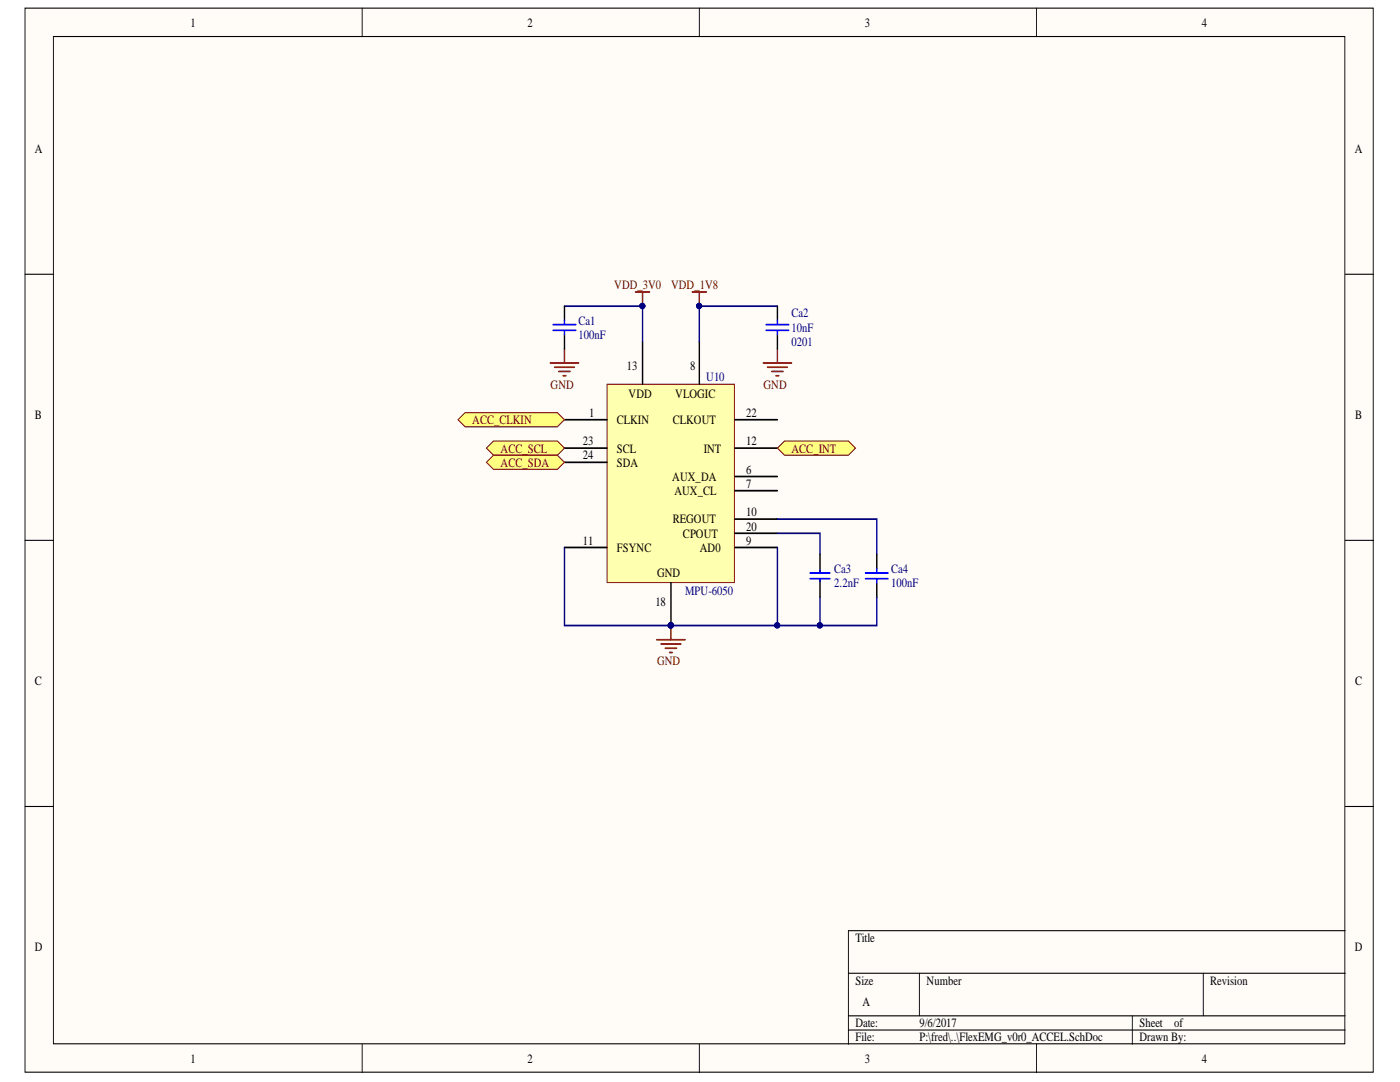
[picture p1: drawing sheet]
<svg xmlns="http://www.w3.org/2000/svg" width="279mm" height="216mm" viewBox="0 0 279 216" stroke-linecap="round" stroke-linejoin="round" font-family="sans-serif">
<g fill="#fffcf8" stroke="#000" stroke-width=".2">
<path d="M5 1.6h269.1v212.3h-269.1z"/>
<path d="M10.7 7.3h257.7v201h-257.7z"/>
</g>
<g fill="none" stroke="#000" stroke-width=".2">
<path d="M72.3 1.6v5.7M139.6 1.6v5.7M206.9 1.6v5.7M5 54.7h5.7M268.5 54.7h5.6M5 107.8h5.7M268.5 107.8h5.6M5 160.9h5.7M268.5 160.9h5.6M169.3 194.2h99.2M183.5 194.2v8.5M240.1 194.2v8.5"/>
<path d="M268.5 185.7h-99.2v22.7M72.3 208.4v5.6M139.6 208.4v5.6M169.3 202.7h99.2M169.3 205.5h99.2M206.9 208.4v5.6M226 202.7v5.7"/>
</g>
<path d="M121.2 76.7h25.4v39.5h-25.4z" fill="#ffffb0" stroke="#800000" stroke-width=".2"/>
<g fill="none" stroke="#000" stroke-width=".31">
<path d="M128.2 68.2v8.5M139.6 68.2v8.5M112.7 92.2h8.5M112.7 89.4h8.5M112.7 83.8h8.5M146.6 89.4h8.5M146.6 83.8h8.5M146.6 97.9h8.5M146.6 95.1h8.5M112.7 109.2h8.5M133.9 116.3v8.5M146.6 109.2h8.5"/>
<path d="M146.6 103.6h8.5M146.6 106.4h8.5"/>
</g>
<g fill="#000080" stroke="#000080" stroke-width=".2">
<circle cx="133.9" cy="124.8" r=".52"/>
<circle cx="139.5" cy="61.1" r=".52"/>
<circle cx="128.2" cy="61.1" r=".52"/>
<circle cx="155.1" cy="124.8" r=".52"/>
<circle cx="163.6" cy="124.8" r=".52"/>
</g>
<g fill="none" stroke="#800000" stroke-width=".31">
<path d="M126.8 58.3h2.9M128.2 58.3v2.8M138.2 58.3h2.8M139.6 58.3v2.8M109.8 72.4h5.7M110.7 73.3h3.9M111.5 74.1h2.3M112.4 75h.5M112.7 69.6v2.8M152.3 72.4h5.7M153.2 73.3h3.9M154 74.1h2.3"/>
<path d="M154.9 75h.5M155.1 69.6v2.8M131.1 127.6h5.6M131.9 128.5h4M132.8 129.3h2.2M133.6 130.2h.6M133.9 124.8v2.8"/>
</g>
<path d="M112.7 61.1h15.5v7.1M155.1 61.1h-15.5v7.1M112.7 109.2v15.6h42.4M155.1 103.6h19.9v7.1M155.1 106.4h8.5v4.3M163.6 119.2v5.6" fill="none" stroke="#000080" stroke-width=".31"/>
<g fill="#ffff80" stroke="#800000" stroke-width=".2">
<path d="M91.4 83.8l1.4-1.5h18.4l1.5 1.5-1.5 1.4h-18.4z" fill-rule="evenodd"/>
<path d="M97.1 89.4l1.4-1.4h12.7l1.5 1.4-1.5 1.4h-12.7z" fill-rule="evenodd"/>
<path d="M97.1 92.2l1.4-1.4h12.7l1.5 1.4-1.5 1.5h-12.7z" fill-rule="evenodd"/>
<path d="M155.1 89.4l1.5-1.4h12.7l1.4 1.4-1.4 1.4h-12.7z" fill-rule="evenodd"/>
</g>
<path d="M112.7 61.1v2.8M112.7 66.8v2.8M155.1 61.1v2.8M155.1 66.8v2.8M163.6 110.7v3.6M163.6 115.5v3.7M175 110.7v2.8M175 116.3v2.9" fill="none" stroke="#000" stroke-width=".31"/>
<g fill="none" stroke="#00f" stroke-width=".31">
<path d="M110.4 64.8h4.5M110.4 65.9h4.5M112.7 63.9v.9M112.7 65.9v.9M152.9 64.8h4.5M152.9 65.9h4.5M155.1 63.9v.9M155.1 65.9v.9M161.7 114.3h3.9M161.7 115.5h3.9M163.6 113.8v.5M163.6 115.5v.5"/>
<path d="M172.7 114.3h4.5M172.7 115.5h4.5M175 113.5v.8M175 115.5v.8"/>
</g>
<path d="M155.1 109.2v15.6h19.9v-5.6" fill="none" stroke="#000080" stroke-width=".31"/>
<g fill="#000080" stroke="#000080" stroke-width=".2">
<circle cx="163.6" cy="124.8" r=".52"/>
<circle cx="155.1" cy="124.8" r=".52"/>
</g>
<g font-size="2.5">
<text x="38" y="5.3">1</text>
<text x="105.2" y="5.3">2</text>
<text x="172.6" y="5.3">3</text>
<text x="239.8" y="5.3">4</text>
<text x="6.9" y="30.4">A</text>
<text x="270.4" y="30.4">A</text>
<text x="125.1" y="73.8">13</text>
<text x="137.7" y="73.8">8</text>
<text x="6.9" y="83.5">B</text>
<text x="117.6" y="83.2">1</text>
<text x="125.5" y="79.5">VDD</text>
<text x="134.8" y="79.5">VLOGIC</text>
<text x="148.9" y="83.2">22</text>
<text x="270.5" y="83.5">B</text>
<text x="116.3" y="88.9">23</text>
<text x="123.1" y="84.6">CLKIN</text>
<text x="134.3" y="84.6">CLKOUT</text>
<text x="148.9" y="88.9">12</text>
<text x="116.3" y="91.7">24</text>
<text x="123.1" y="93.1">SDA</text>
<text x="123.1" y="90.3">SCL</text>
<text x="134.2" y="96">AUX_DA</text>
<text x="140.4" y="90.3">INT</text>
<text x="148.9" y="94.5">6</text>
<text x="134.6" y="98.8">AUX_CL</text>
<text x="148.9" y="97.3">7</text>
<text x="134.3" y="104.4">REGOUT</text>
<text x="136.3" y="107.3">CPOUT</text>
<text x="148.9" y="103">10</text>
<text x="148.9" y="105.9">20</text>
<text x="116.3" y="108.7">11</text>
<text x="123.1" y="110.1">FSYNC</text>
<text x="139.7" y="110.1">AD0</text>
<text x="148.9" y="108.7">9</text>
<text x="131.1" y="115.2">GND</text>
<text x="130.8" y="120.8">18</text>
<text x="6.9" y="136.7">C</text>
<text x="270.5" y="136.7">C</text>
<text x="6.9" y="189.8">D</text>
<text x="170.7" y="188">Title</text>
<text x="270.4" y="189.8">D</text>
<text x="170.7" y="196.5">Size</text>
<text x="184.9" y="196.5">Number</text>
<text x="241.5" y="196.5">Revision</text>
<text x="172.2" y="200.8">A</text>
<text x="170.7" y="205">Date:</text>
<text x="170.7" y="207.8">File:</text>
<text x="183.5" y="205">9/6/2017</text>
<text x="183.5" y="207.8">P:\fred\..\FlexEMG_v0r0_ACCEL.SchDoc</text>
<text x="227.4" y="205">Sheet</text>
<text x="227.4" y="207.8">Drawn By:</text>
<text x="234.3" y="205">of</text>
<text x="38" y="212.1">1</text>
<text x="105.2" y="212.1">2</text>
<text x="172.6" y="212.1">3</text>
<text x="239.8" y="212.1">4</text>
</g>
<g font-size="2.5" fill="#800000">
<text x="122.6" y="57.7">VDD_3V0</text>
<text x="133.9" y="57.7">VDD_1V8</text>
<text x="109.9" y="77.5">GND</text>
<text x="152.4" y="77.5">GND</text>
<text x="94.2" y="84.6">ACC_CLKIN</text>
<text x="99.9" y="90.3">ACC_SCL</text>
<text x="99.9" y="93.1">ACC_SDA</text>
<text x="157.9" y="90.3">ACC_INT</text>
<text x="131.1" y="132.8">GND</text>
</g>
<g font-size="2.5" fill="#000080">
<text x="115.5" y="64.8">Ca1</text>
<text x="157.9" y="63.3">Ca2</text>
<text x="115.5" y="67.7">100nF</text>
<text x="157.9" y="66.2">10nF</text>
<text x="157.9" y="69">0201</text>
<text x="140.9" y="76.1">U10</text>
<text x="136.7" y="118.6">MPU-6050</text>
<text x="166.5" y="117.2">2.2nF</text>
<text x="166.5" y="114.3">Ca3</text>
<text x="177.8" y="117.2">100nF</text>
<text x="177.8" y="114.3">Ca4</text>
</g>
</svg>
